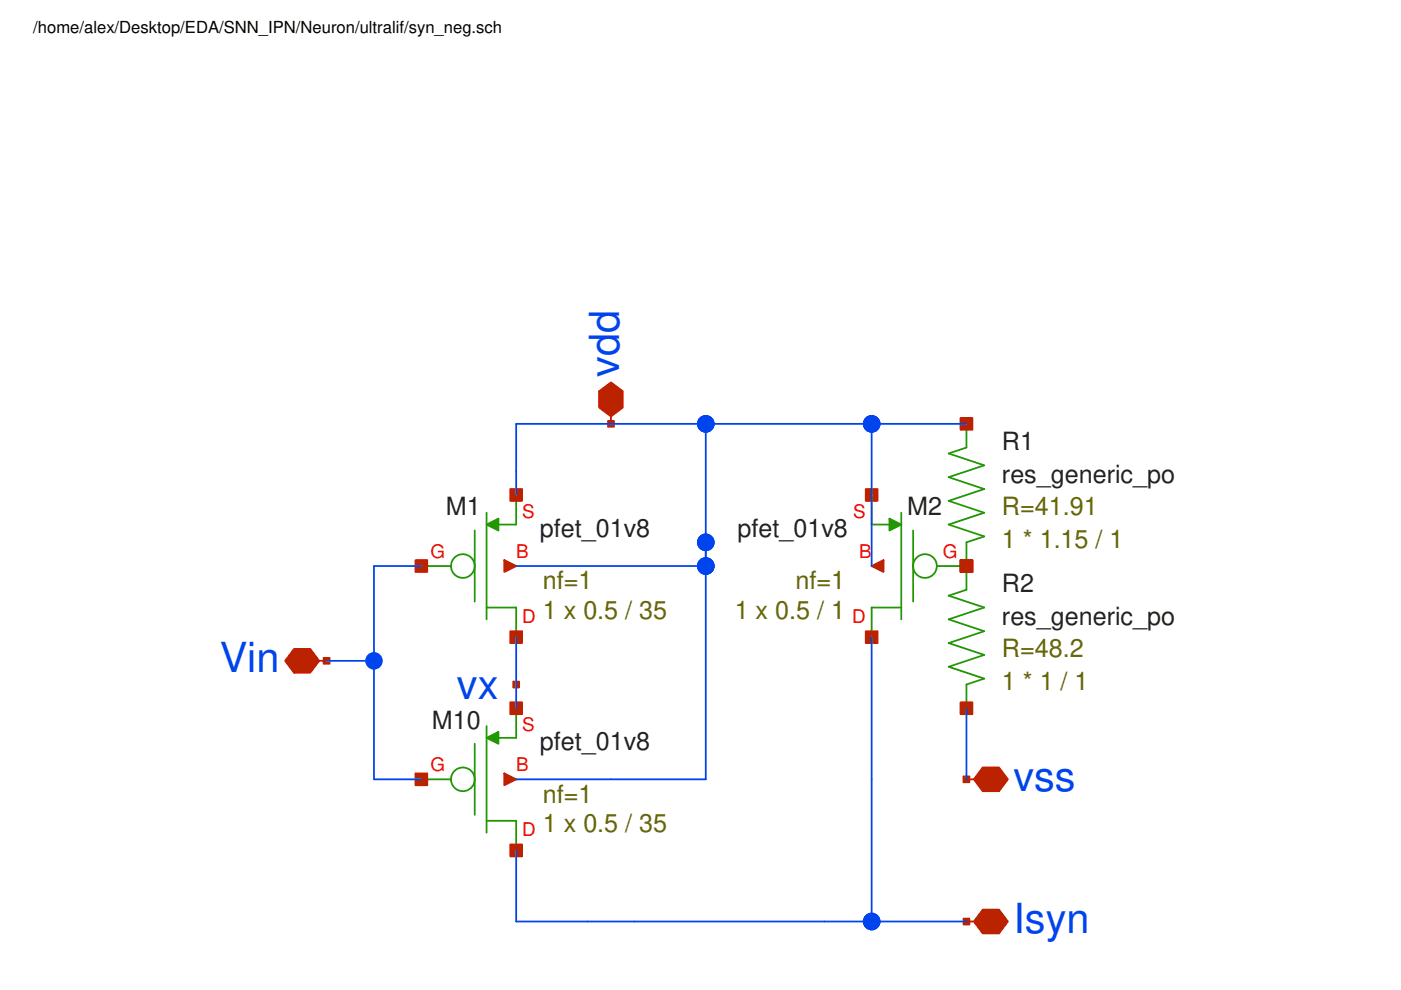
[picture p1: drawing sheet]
<svg xmlns="http://www.w3.org/2000/svg" width="297mm" height="210mm" viewBox="0 0 297 210" stroke-linecap="round" stroke-linejoin="round" font-family="sans-serif">
<path d="M100.6 157.7v15.1M103.2 153.9v22.6M109.4 150.2v6.2h-3.7M89.3 165.2h6.3M103.2 174h6.2v6.3" fill="none" stroke="#229800" stroke-width=".38"/>
<path d="M103.2 156.4l2.5-1.2v2.5z" fill="#229800"/>
<g fill="none" stroke="#229800" stroke-width=".38">
<path d="M100.6 112.5v15.1M103.2 108.7v22.6M109.4 104.9v6.3h-3.7M89.3 120h6.3M103.2 128.8h6.2v6.3M103.2 156.4l2.5-1.2v2.5z"/>
<circle cx="98.1" cy="165.2" r="2.51"/>
</g>
<path d="M103.2 111.2l2.5-1.2v2.5z" fill="#229800"/>
<g fill="none" stroke="#229800" stroke-width=".38">
<path d="M103.2 111.2l2.5-1.2v2.5zM184.8 104.9v6.3h3.8M191.1 108.7v22.6M193.6 112.5v15.1M191.1 128.8h-6.3v6.3M198.6 120h6.3"/>
<circle cx="98.1" cy="120" r="2.51"/>
</g>
<path d="M188.6 110l2.5 1.2-2.5 1.3z" fill="#229800"/>
<g fill="none" stroke="#229800" stroke-width=".38">
<path d="M204.9 89.9v5l-3.8 1.2 7.6 2.6-7.6 2.5 7.6 2.5-7.6 2.5 7.6 2.5-7.6 2.5 7.6 2.5-3.8 1.3v10l-3.8 1.3 7.6 2.5-7.6 2.5 7.6 2.5-7.6 2.5 7.6 2.6-7.6 2.5 7.6 2.5-3.8 1.2v5.1M188.6 110l2.5 1.2-2.5 1.3z"/>
<circle cx="196.1" cy="120" r="2.51"/>
</g>
<path d="M67.7 140.1h1.5" fill="none" stroke="#ba2200" stroke-width=".38"/>
<path d="M62.3 137.6h3.5l1.9 2.5-1.9 2.5h-3.5l-1.8-2.5z" fill="#ba2200"/>
<path d="M62.3 137.6h3.5l1.9 2.5-1.9 2.5h-3.5l-1.8-2.5zM68.6 139.5h1.3v1.2h-1.3z" fill="none" stroke="#ba2200" stroke-width=".38"/>
<g fill="#ba2200">
<path d="M68.6 139.5h1.3v1.2h-1.3z"/>
<path d="M106.9 164l2.5 1.2-2.5 1.3z"/>
</g>
<path d="M106.9 164l2.5 1.2-2.5 1.3zM108.2 179.1h2.5v2.5h-2.5z" fill="none" stroke="#ba2200" stroke-width=".38"/>
<path d="M108.2 179.1h2.5v2.5h-2.5z" fill="#ba2200"/>
<path d="M88.1 164h2.5v2.5h-2.5z" fill="none" stroke="#ba2200" stroke-width=".38"/>
<path d="M88.1 164h2.5v2.5h-2.5z" fill="#ba2200"/>
<path d="M108.2 148.9h2.5v2.5h-2.5z" fill="none" stroke="#ba2200" stroke-width=".38"/>
<path d="M108.2 148.9h2.5v2.5h-2.5z" fill="#ba2200"/>
<path d="M109.4 165.2l.1 .1z" fill="none" stroke="#ba2200" stroke-width=".38"/>
<path d="M109.4 165.2l.1 .1z" fill="#ba2200"/>
<path d="M204.9 195.4h1.6" fill="none" stroke="#ba2200" stroke-width=".38"/>
<path d="M208.4 192.9h3.4l1.9 2.5-1.9 2.5h-3.4l-1.9-2.5z" fill="#ba2200"/>
<path d="M204.3 194.8h1.2v1.2h-1.2zM208.4 192.9h3.4l1.9 2.5-1.9 2.5h-3.4l-1.9-2.5z" fill="none" stroke="#ba2200" stroke-width=".38"/>
<path d="M204.3 194.8h1.2v1.2h-1.2z" fill="#ba2200"/>
<path d="M129.5 88.3v1.6" fill="none" stroke="#ba2200" stroke-width=".38"/>
<path d="M127 83l2.5-1.9 2.6 1.9v3.4l-2.6 1.9-2.5-1.9z" fill="#ba2200"/>
<path d="M127 83l2.5-1.9 2.6 1.9v3.4l-2.6 1.9-2.5-1.9zM128.9 89.2h1.3v1.3h-1.3z" fill="none" stroke="#ba2200" stroke-width=".38"/>
<g fill="#ba2200">
<path d="M128.9 89.2h1.3v1.3h-1.3z"/>
<path d="M106.9 118.8l2.5 1.2-2.5 1.3z"/>
</g>
<path d="M106.9 118.8l2.5 1.2-2.5 1.3zM108.2 133.8h2.5v2.5h-2.5z" fill="none" stroke="#ba2200" stroke-width=".38"/>
<path d="M108.2 133.8h2.5v2.5h-2.5z" fill="#ba2200"/>
<path d="M88.1 118.8h2.5v2.5h-2.5z" fill="none" stroke="#ba2200" stroke-width=".38"/>
<path d="M88.1 118.8h2.5v2.5h-2.5z" fill="#ba2200"/>
<path d="M108.2 103.7h2.5v2.5h-2.5z" fill="none" stroke="#ba2200" stroke-width=".38"/>
<path d="M108.2 103.7h2.5v2.5h-2.5z" fill="#ba2200"/>
<path d="M109.4 120l.1 .1z" fill="none" stroke="#ba2200" stroke-width=".38"/>
<path d="M109.4 120l.1 .1z" fill="#ba2200"/>
<path d="M108.8 144.5h1.3v1.3h-1.3z" fill="none" stroke="#ba2200" stroke-width=".38"/>
<g fill="#ba2200">
<path d="M108.8 144.5h1.3v1.3h-1.3z"/>
<path d="M184.8 120l2.5-1.2v2.5z"/>
</g>
<path d="M183.6 133.8h2.5v2.5h-2.5zM184.8 120l2.5-1.2v2.5z" fill="none" stroke="#ba2200" stroke-width=".38"/>
<path d="M183.6 133.8h2.5v2.5h-2.5z" fill="#ba2200"/>
<path d="M203.6 118.8h2.6v2.5h-2.6z" fill="none" stroke="#ba2200" stroke-width=".38"/>
<path d="M203.6 118.8h2.6v2.5h-2.6z" fill="#ba2200"/>
<path d="M183.6 103.7h2.5v2.5h-2.5z" fill="none" stroke="#ba2200" stroke-width=".38"/>
<path d="M183.6 103.7h2.5v2.5h-2.5z" fill="#ba2200"/>
<path d="M184.8 120v.1z" fill="none" stroke="#ba2200" stroke-width=".38"/>
<path d="M184.8 120v.1z" fill="#ba2200"/>
<path d="M203.6 118.8h2.6v2.5h-2.6z" fill="none" stroke="#ba2200" stroke-width=".38"/>
<path d="M203.6 118.8h2.6v2.5h-2.6z" fill="#ba2200"/>
<path d="M203.6 88.6h2.6v2.5h-2.6z" fill="none" stroke="#ba2200" stroke-width=".38"/>
<path d="M203.6 88.6h2.6v2.5h-2.6z" fill="#ba2200"/>
<path d="M203.6 148.9h2.6v2.5h-2.6z" fill="none" stroke="#ba2200" stroke-width=".38"/>
<path d="M203.6 148.9h2.6v2.5h-2.6z" fill="#ba2200"/>
<path d="M203.6 118.8h2.6v2.5h-2.6z" fill="none" stroke="#ba2200" stroke-width=".38"/>
<path d="M203.6 118.8h2.6v2.5h-2.6z" fill="#ba2200"/>
<path d="M204.9 165.2h1.6" fill="none" stroke="#ba2200" stroke-width=".38"/>
<path d="M208.4 162.7h3.4l1.9 2.5-1.9 2.5h-3.4l-1.9-2.5z" fill="#ba2200"/>
<path d="M204.3 164.6h1.2v1.3h-1.2zM208.4 162.7h3.4l1.9 2.5-1.9 2.5h-3.4l-1.9-2.5z" fill="none" stroke="#ba2200" stroke-width=".38"/>
<path d="M204.3 164.6h1.2v1.3h-1.2z" fill="#ba2200"/>
<path d="M149.6 89.9v75.3h-40.2M184.8 89.9v30.1M204.9 89.9h-95.5v15M89.3 120h-10v45.2h10M109.4 135.1v15.1M109.4 120h40.2M184.8 135.1v60.3M69.2 140.1h10.1M204.9 150.2v15M109.4 180.3v15.1h95.5" fill="none" stroke="#0044ed" stroke-width=".38"/>
<g fill="#0044ed">
<path d="M78 138.8a1.86 1.86 0 0 1 2-.4 1.86 1.86 0 0 1 1.2 1.7h-1.9h1.9a1.86 1.86 0 0 1-2.6 1.7 1.86 1.86 0 0 1-.6-3z"/>
<path d="M148.3 118.7a1.86 1.86 0 0 1 2-.4 1.86 1.86 0 0 1 1.2 1.7h-1.9h1.9a1.86 1.86 0 0 1-2.6 1.7 1.86 1.86 0 0 1-.6-3z"/>
<path d="M183.5 88.6a1.86 1.86 0 0 1 2-.4 1.86 1.86 0 0 1 1.2 1.7h-1.9h1.9a1.86 1.86 0 0 1-2.6 1.7 1.86 1.86 0 0 1-.6-3z"/>
<path d="M148.3 88.6a1.86 1.86 0 0 1 2-.4 1.86 1.86 0 0 1 1.2 1.7h-1.9h1.9a1.86 1.86 0 0 1-2.6 1.7 1.86 1.86 0 0 1-.6-3z"/>
<path d="M148.3 113.7a1.86 1.86 0 0 1 2-.4 1.86 1.86 0 0 1 1.2 1.7h-1.9h1.9a1.86 1.86 0 0 1-2.6 1.7 1.86 1.86 0 0 1-.6-3z"/>
<path d="M183.5 194.1a1.86 1.86 0 0 1 2-.4 1.86 1.86 0 0 1 1.2 1.7h-1.9h1.9a1.86 1.86 0 0 1-2.6 1.7 1.86 1.86 0 0 1-.6-3z"/>
</g>
<g font-size="8.8" fill="#0044ed">
<text x="131.3" y="79.9" transform="rotate(-90 131.3 79.9)">vdd</text>
<text x="46.6" y="142.5">Vin</text>
<text x="96.9" y="148.2">vx</text>
<text x="214.9" y="167.6">vss</text>
<text x="214.9" y="197.8">Isyn</text>
</g>
<g font-size="5.3" fill="#222">
<text x="212.4" y="95.4">R1</text>
<text x="212.4" y="102.3">res_generic_po</text>
<text x="94.5" y="109.2">M1</text>
<text x="114.5" y="113.8">pfet_01v8</text>
<text x="156.4" y="113.8">pfet_01v8</text>
<text x="192.3" y="109.2">M2</text>
<text x="212.4" y="125.6">R2</text>
<text x="212.4" y="132.5">res_generic_po</text>
<text x="91.5" y="154.5">M10</text>
<text x="114.5" y="159">pfet_01v8</text>
</g>
<g font-size="5.3" fill="#660">
<text x="212.4" y="109.2">R=41.91</text>
<text x="212.4" y="116.2">1 * 1.15 / 1</text>
<text x="115.1" y="124.9">nf=1</text>
<text x="168.6" y="124.9">nf=1</text>
<text x="115.1" y="131.2">1 x 0.5 / 35</text>
<text x="155.8" y="131.2">1 x 0.5 / 1</text>
<text x="212.4" y="139.4">R=48.2</text>
<text x="212.4" y="146.3">1 * 1 / 1</text>
<text x="115.1" y="170.2">nf=1</text>
<text x="115.1" y="176.4">1 x 0.5 / 35</text>
</g>
<g font-size="4" fill="#fe0000">
<text x="110.7" y="109.9">S</text>
<text x="180.9" y="109.9">S</text>
<text x="91.3" y="118.2">G</text>
<text x="109.4" y="118.2">B</text>
<text x="182.1" y="118.2">B</text>
<text x="199.9" y="118.2">G</text>
<text x="110.7" y="132">D</text>
<text x="180.7" y="132">D</text>
<text x="110.7" y="155.1">S</text>
<text x="91.3" y="163.4">G</text>
<text x="109.4" y="163.4">B</text>
<text x="110.7" y="177.3">D</text>
</g>
<text font-size="3.5" x="7.1" y="7.1">/home/alex/Desktop/EDA/SNN_IPN/Neuron/ultralif/syn_neg.sch</text>
</svg>
